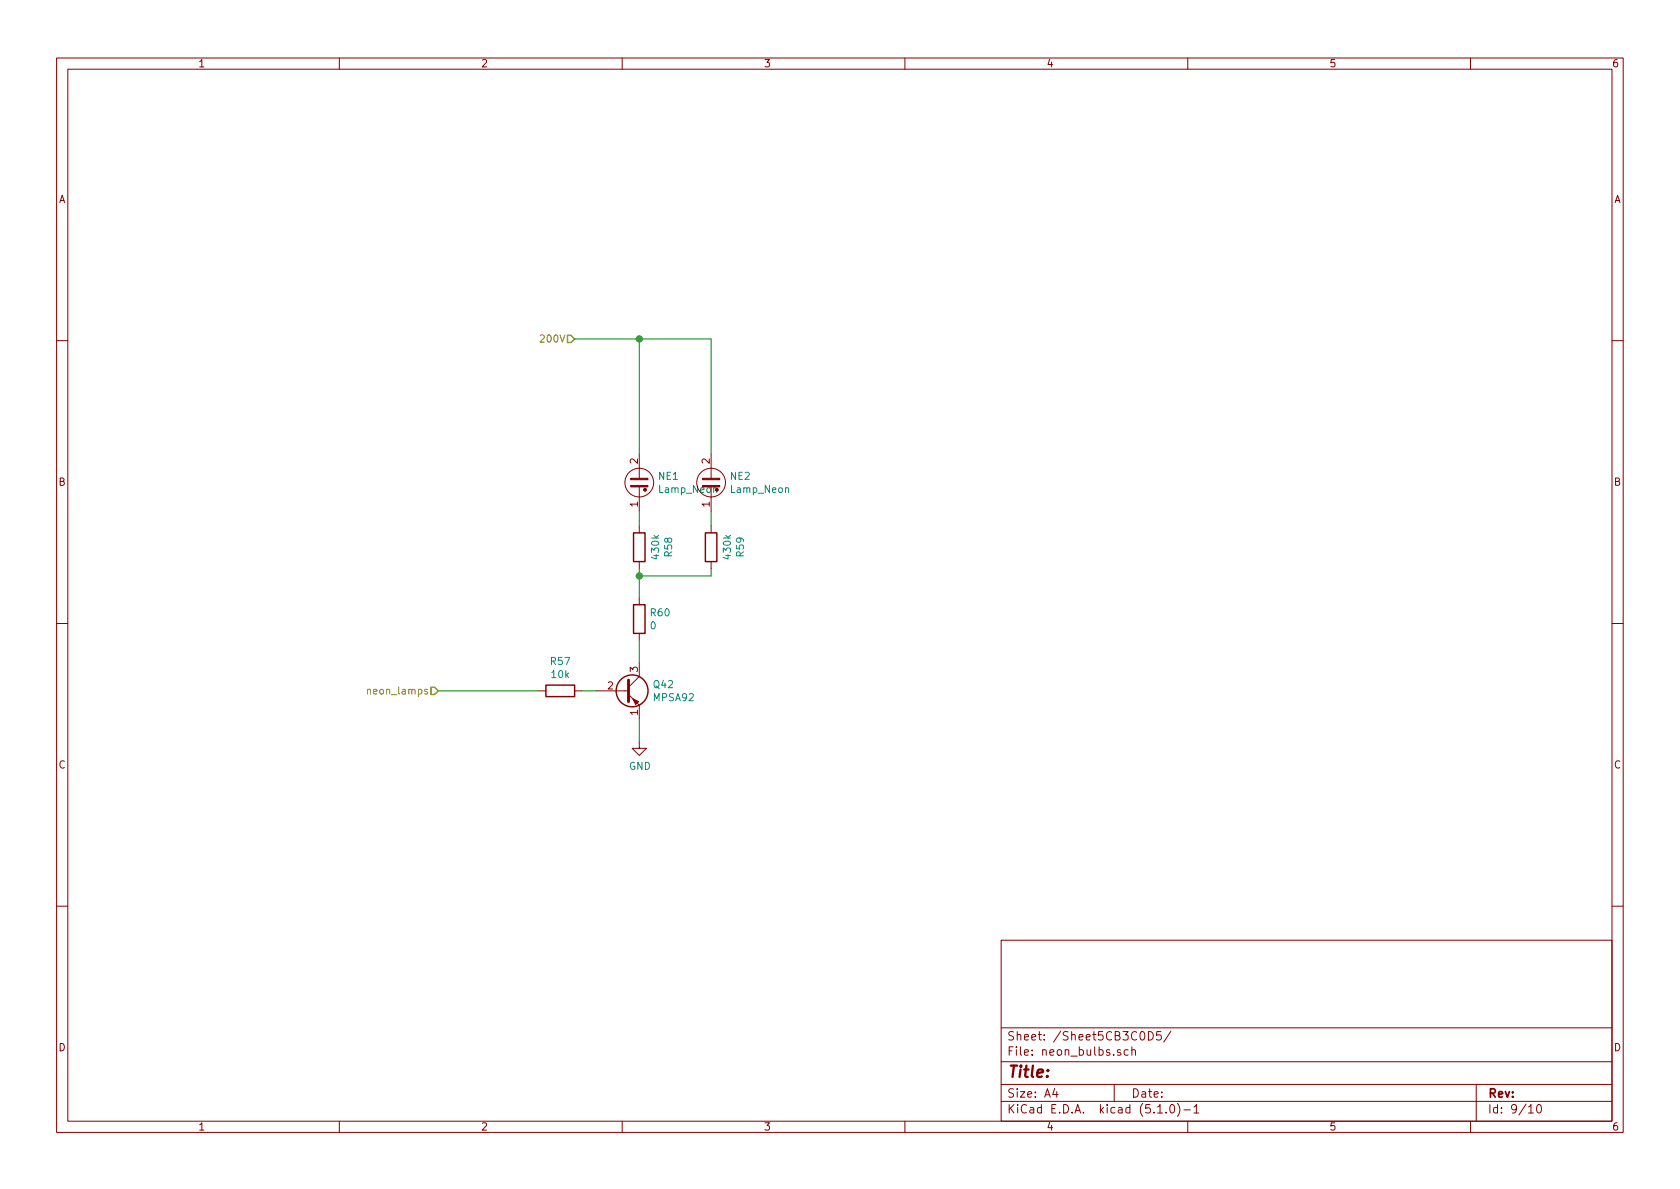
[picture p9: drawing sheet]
EESchema Schematic File Version 4
LIBS:ni12_zegar-cache
EELAYER 29 0
EELAYER END
$Descr A4 11693 8268
encoding utf-8
Sheet 9 10
Title ""
Date ""
Rev ""
Comp ""
Comment1 ""
Comment2 ""
Comment3 ""
Comment4 ""
$EndDescr
$Comp
L Device:Lamp_Neon NE?
U 1 1
P 4450 3350
AR Path="/5CB3EAB8" Ref="NE?"  Part="1" 
AR Path="/5CB3C0D6/5CB3EAB8" Ref="NE1"  Part="1" 
F 0 "NE1" H 4578 3396 50  0000 L CNN
F 1 "Lamp_Neon" H 4578 3305 50  0000 L CNN
F 2 "Connector_PinHeader_2.54mm:PinHeader_1x02_P2.54mm_Vertical" H 4578 3259 50  0001 L CNN
F 3 "~" V 4450 3450 50  0001 C CNN
	1    4450 3350
	1    0    0    -1  
$EndComp
$Comp
L Device:Lamp_Neon NE?
U 1 1
P 4950 3350
AR Path="/5CB3EABE" Ref="NE?"  Part="1" 
AR Path="/5CB3C0D6/5CB3EABE" Ref="NE2"  Part="1" 
F 0 "NE2" H 5078 3396 50  0000 L CNN
F 1 "Lamp_Neon" H 5078 3305 50  0000 L CNN
F 2 "Connector_PinHeader_2.54mm:PinHeader_1x02_P2.54mm_Vertical" V 4950 3450 50  0001 C CNN
F 3 "~" V 4950 3450 50  0001 C CNN
	1    4950 3350
	1    0    0    -1  
$EndComp
Text HLabel 4000 2350 0    50   Input ~ 0
200V
$Comp
L Transistor_BJT:MPSA92 Q?
U 1 1
P 4350 4800
AR Path="/5CB10040/5CB4251B" Ref="Q?"  Part="1" 
AR Path="/5CBC3935/5CB4251B" Ref="Q?"  Part="1" 
AR Path="/5CBC3C3E/5CB4251B" Ref="Q?"  Part="1" 
AR Path="/5CBC3F24/5CB4251B" Ref="Q?"  Part="1" 
AR Path="/5CB3C0D6/5CB4251B" Ref="Q42"  Part="1" 
F 0 "Q42" H 4541 4846 50  0000 L CNN
F 1 "MPSA92" H 4541 4755 50  0000 L CNN
F 2 "Package_TO_SOT_SMD:SOT-23_Handsoldering" H 4550 4725 50  0001 L CIN
F 3 "http://www.onsemi.com/pub_link/Collateral/MPSA92-D.PDF" H 4350 4800 50  0001 L CNN
	1    4350 4800
	1    0    0    -1  
$EndComp
$Comp
L Device:R R?
U 1 1
P 3900 4800
AR Path="/5CB10040/5CB42521" Ref="R?"  Part="1" 
AR Path="/5CBC3935/5CB42521" Ref="R?"  Part="1" 
AR Path="/5CBC3C3E/5CB42521" Ref="R?"  Part="1" 
AR Path="/5CBC3F24/5CB42521" Ref="R?"  Part="1" 
AR Path="/5CB3C0D6/5CB42521" Ref="R57"  Part="1" 
F 0 "R57" V 3693 4800 50  0000 C CNN
F 1 "10k" V 3784 4800 50  0000 C CNN
F 2 "Resistor_SMD:R_0805_2012Metric_Pad1.15x1.40mm_HandSolder" V 3830 4800 50  0001 C CNN
F 3 "~" H 3900 4800 50  0001 C CNN
	1    3900 4800
	0    1    1    0   
$EndComp
Wire Wire Line
	4050 4800 4150 4800
$Comp
L power:GND #PWR?
U 1 1
P 4450 5150
AR Path="/5CB10040/5CB42528" Ref="#PWR?"  Part="1" 
AR Path="/5CBC3935/5CB42528" Ref="#PWR?"  Part="1" 
AR Path="/5CBC3C3E/5CB42528" Ref="#PWR?"  Part="1" 
AR Path="/5CBC3F24/5CB42528" Ref="#PWR?"  Part="1" 
AR Path="/5CB3C0D6/5CB42528" Ref="#PWR066"  Part="1" 
F 0 "#PWR066" H 4450 4900 50  0001 C CNN
F 1 "GND" H 4455 4977 50  0000 C CNN
F 2 "" H 4450 5150 50  0001 C CNN
F 3 "" H 4450 5150 50  0001 C CNN
	1    4450 5150
	1    0    0    -1  
$EndComp
Wire Wire Line
	4450 5150 4450 5000
Wire Wire Line
	3050 4800 3750 4800
Wire Wire Line
	4450 3150 4450 2350
Wire Wire Line
	4450 2350 4000 2350
Wire Wire Line
	4450 2350 4950 2350
Wire Wire Line
	4950 2350 4950 3150
Connection ~ 4450 2350
$Comp
L Device:R R?
U 1 1
P 4450 3800
AR Path="/5CB10040/5CB440DD" Ref="R?"  Part="1" 
AR Path="/5CBC3935/5CB440DD" Ref="R?"  Part="1" 
AR Path="/5CBC3C3E/5CB440DD" Ref="R?"  Part="1" 
AR Path="/5CBC3F24/5CB440DD" Ref="R?"  Part="1" 
AR Path="/5CB3C0D6/5CB440DD" Ref="R58"  Part="1" 
F 0 "R58" V 4243 3800 50  0000 C CNN
F 1 "430k" V 4334 3800 50  0000 C CNN
F 2 "Resistor_SMD:R_0805_2012Metric_Pad1.15x1.40mm_HandSolder" V 4380 3800 50  0001 C CNN
F 3 "~" H 4450 3800 50  0001 C CNN
	1    4450 3800
	-1   0    0    1   
$EndComp
$Comp
L Device:R R?
U 1 1
P 4950 3800
AR Path="/5CB10040/5CB44483" Ref="R?"  Part="1" 
AR Path="/5CBC3935/5CB44483" Ref="R?"  Part="1" 
AR Path="/5CBC3C3E/5CB44483" Ref="R?"  Part="1" 
AR Path="/5CBC3F24/5CB44483" Ref="R?"  Part="1" 
AR Path="/5CB3C0D6/5CB44483" Ref="R59"  Part="1" 
F 0 "R59" V 4743 3800 50  0000 C CNN
F 1 "430k" V 4834 3800 50  0000 C CNN
F 2 "Resistor_SMD:R_0805_2012Metric_Pad1.15x1.40mm_HandSolder" V 4880 3800 50  0001 C CNN
F 3 "~" H 4950 3800 50  0001 C CNN
	1    4950 3800
	-1   0    0    1   
$EndComp
Wire Wire Line
	4450 4000 4450 3950
Wire Wire Line
	4450 4000 4950 4000
Wire Wire Line
	4950 4000 4950 3950
Wire Wire Line
	4450 3650 4450 3550
Wire Wire Line
	4950 3650 4950 3550
Text HLabel 3050 4800 0    50   Input ~ 0
neon_lamps
$Comp
L Device:R R60
U 1 1
P 4450 4300
F 0 "R60" H 4520 4346 50  0000 L CNN
F 1 "0" H 4520 4255 50  0000 L CNN
F 2 "Resistor_THT:R_Axial_DIN0411_L9.9mm_D3.6mm_P12.70mm_Horizontal" V 4380 4300 50  0001 C CNN
F 3 "~" H 4450 4300 50  0001 C CNN
	1    4450 4300
	1    0    0    -1  
$EndComp
Wire Wire Line
	4450 4000 4450 4150
Connection ~ 4450 4000
Wire Wire Line
	4450 4450 4450 4600
$EndSCHEMATC
